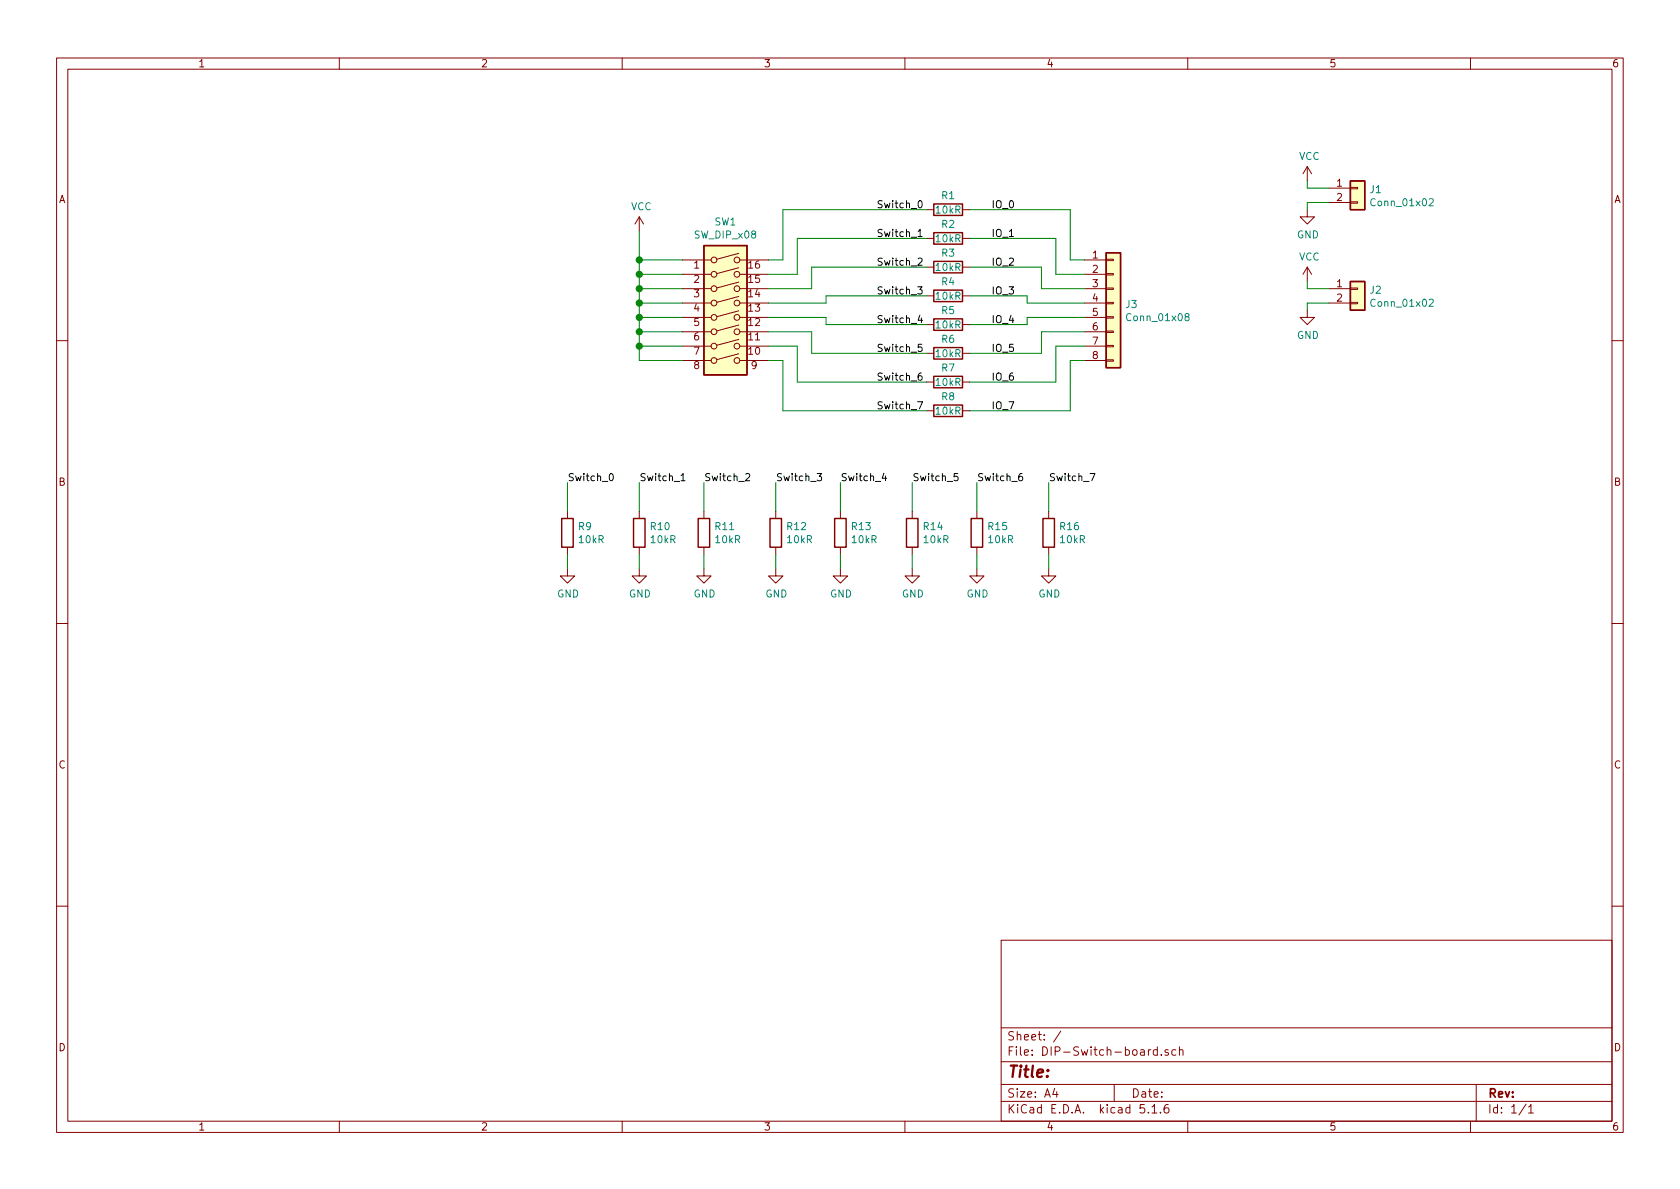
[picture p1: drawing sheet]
EESchema Schematic File Version 4
EELAYER 30 0
EELAYER END
$Descr A4 11693 8268
encoding utf-8
Sheet 1 1
Title ""
Date ""
Rev ""
Comp ""
Comment1 ""
Comment2 ""
Comment3 ""
Comment4 ""
$EndDescr
$Comp
L Switch:SW_DIP_x08 SW1
U 1 1
P 5050 2200
F 0 "SW1" H 5050 2867 50  0000 C CNN
F 1 "SW_DIP_x08" H 5050 2776 50  0000 C CNN
F 2 "Button_Switch_THT:SW_DIP_SPSTx08_Slide_9.78x22.5mm_W7.62mm_P2.54mm" H 5050 2200 50  0001 C CNN
F 3 "~" H 5050 2200 50  0001 C CNN
	1    5050 2200
	1    0    0    -1  
$EndComp
$Comp
L power:VCC #PWR03
U 1 1
P 4450 1600
F 0 "#PWR03" H 4450 1450 50  0001 C CNN
F 1 "VCC" H 4465 1773 50  0000 C CNN
F 2 "" H 4450 1600 50  0001 C CNN
F 3 "" H 4450 1600 50  0001 C CNN
	1    4450 1600
	1    0    0    -1  
$EndComp
$Comp
L power:GND #PWR06
U 1 1
P 3950 3950
F 0 "#PWR06" H 3950 3700 50  0001 C CNN
F 1 "GND" H 3955 3777 50  0000 C CNN
F 2 "" H 3950 3950 50  0001 C CNN
F 3 "" H 3950 3950 50  0001 C CNN
	1    3950 3950
	1    0    0    -1  
$EndComp
$Comp
L Device:R R1
U 1 1
P 6600 1450
F 0 "R1" V 6500 1450 50  0000 C CNN
F 1 "10kR" V 6600 1450 50  0000 C CNN
F 2 "Resistor_SMD:R_0603_1608Metric" V 6530 1450 50  0001 C CNN
F 3 "~" H 6600 1450 50  0001 C CNN
	1    6600 1450
	0    1    1    0   
$EndComp
$Comp
L Device:R R9
U 1 1
P 3950 3700
F 0 "R9" H 4020 3746 50  0000 L CNN
F 1 "10kR" H 4020 3655 50  0000 L CNN
F 2 "Resistor_SMD:R_0603_1608Metric" V 3880 3700 50  0001 C CNN
F 3 "~" H 3950 3700 50  0001 C CNN
	1    3950 3700
	1    0    0    -1  
$EndComp
Wire Wire Line
	4450 1600 4450 1800
Wire Wire Line
	4450 2500 4750 2500
Wire Wire Line
	4750 2400 4450 2400
Connection ~ 4450 2400
Wire Wire Line
	4450 2400 4450 2500
Wire Wire Line
	4750 2300 4450 2300
Connection ~ 4450 2300
Wire Wire Line
	4450 2300 4450 2400
Wire Wire Line
	4750 2200 4450 2200
Connection ~ 4450 2200
Wire Wire Line
	4450 2200 4450 2300
Wire Wire Line
	4750 2100 4450 2100
Connection ~ 4450 2100
Wire Wire Line
	4450 2100 4450 2200
Wire Wire Line
	4750 2000 4450 2000
Connection ~ 4450 2000
Wire Wire Line
	4450 2000 4450 2100
Wire Wire Line
	4750 1900 4450 1900
Connection ~ 4450 1900
Wire Wire Line
	4450 1900 4450 2000
Wire Wire Line
	4750 1800 4450 1800
Connection ~ 4450 1800
Wire Wire Line
	4450 1800 4450 1900
Wire Wire Line
	3950 3950 3950 3850
Wire Wire Line
	5350 2500 5450 2500
Wire Wire Line
	5450 2500 5450 2850
Wire Wire Line
	5550 2650 5550 2400
Wire Wire Line
	5550 2400 5350 2400
Wire Wire Line
	5650 2450 5650 2300
Wire Wire Line
	5650 2300 5350 2300
Wire Wire Line
	5750 2250 5750 2200
Wire Wire Line
	5750 2200 5350 2200
Wire Wire Line
	5750 2050 5750 2100
Wire Wire Line
	5750 2100 5350 2100
Wire Wire Line
	5750 2050 6450 2050
Wire Wire Line
	5750 2250 6450 2250
Wire Wire Line
	5650 2450 6450 2450
Wire Wire Line
	5550 2650 6450 2650
Wire Wire Line
	5450 2850 6450 2850
Wire Wire Line
	5350 2000 5650 2000
Wire Wire Line
	5650 2000 5650 1850
Wire Wire Line
	5650 1850 6450 1850
Wire Wire Line
	5350 1900 5550 1900
Wire Wire Line
	5550 1900 5550 1650
Wire Wire Line
	5550 1650 6450 1650
Wire Wire Line
	5350 1800 5450 1800
Wire Wire Line
	5450 1800 5450 1450
Wire Wire Line
	5450 1450 6450 1450
Text Label 6900 1450 0    50   ~ 0
IO_0
Text Label 6900 1650 0    50   ~ 0
IO_1
Text Label 6900 1850 0    50   ~ 0
IO_2
Text Label 6900 2050 0    50   ~ 0
IO_3
Text Label 6900 2250 0    50   ~ 0
IO_4
Text Label 6900 2450 0    50   ~ 0
IO_5
Text Label 6900 2650 0    50   ~ 0
IO_6
Text Label 6900 2850 0    50   ~ 0
IO_7
Text Label 6100 1450 0    50   ~ 0
Switch_0
Text Label 6100 1650 0    50   ~ 0
Switch_1
Text Label 6100 1850 0    50   ~ 0
Switch_2
Text Label 6100 2050 0    50   ~ 0
Switch_3
Text Label 6100 2250 0    50   ~ 0
Switch_4
Text Label 6100 2450 0    50   ~ 0
Switch_5
Text Label 6100 2650 0    50   ~ 0
Switch_6
Text Label 6100 2850 0    50   ~ 0
Switch_7
Text Label 3950 3350 0    50   ~ 0
Switch_0
Wire Wire Line
	3950 3350 3950 3550
$Comp
L power:GND #PWR07
U 1 1
P 4450 3950
F 0 "#PWR07" H 4450 3700 50  0001 C CNN
F 1 "GND" H 4455 3777 50  0000 C CNN
F 2 "" H 4450 3950 50  0001 C CNN
F 3 "" H 4450 3950 50  0001 C CNN
	1    4450 3950
	1    0    0    -1  
$EndComp
Wire Wire Line
	4450 3950 4450 3850
Text Label 4450 3350 0    50   ~ 0
Switch_1
Wire Wire Line
	4450 3350 4450 3550
$Comp
L power:GND #PWR08
U 1 1
P 4900 3950
F 0 "#PWR08" H 4900 3700 50  0001 C CNN
F 1 "GND" H 4905 3777 50  0000 C CNN
F 2 "" H 4900 3950 50  0001 C CNN
F 3 "" H 4900 3950 50  0001 C CNN
	1    4900 3950
	1    0    0    -1  
$EndComp
Wire Wire Line
	4900 3950 4900 3850
Text Label 4900 3350 0    50   ~ 0
Switch_2
Wire Wire Line
	4900 3350 4900 3550
$Comp
L power:GND #PWR09
U 1 1
P 5400 3950
F 0 "#PWR09" H 5400 3700 50  0001 C CNN
F 1 "GND" H 5405 3777 50  0000 C CNN
F 2 "" H 5400 3950 50  0001 C CNN
F 3 "" H 5400 3950 50  0001 C CNN
	1    5400 3950
	1    0    0    -1  
$EndComp
Wire Wire Line
	5400 3950 5400 3850
Text Label 5400 3350 0    50   ~ 0
Switch_3
Wire Wire Line
	5400 3350 5400 3550
$Comp
L power:GND #PWR010
U 1 1
P 5850 3950
F 0 "#PWR010" H 5850 3700 50  0001 C CNN
F 1 "GND" H 5855 3777 50  0000 C CNN
F 2 "" H 5850 3950 50  0001 C CNN
F 3 "" H 5850 3950 50  0001 C CNN
	1    5850 3950
	1    0    0    -1  
$EndComp
Wire Wire Line
	5850 3950 5850 3850
Text Label 5850 3350 0    50   ~ 0
Switch_4
Wire Wire Line
	5850 3350 5850 3550
$Comp
L power:GND #PWR011
U 1 1
P 6350 3950
F 0 "#PWR011" H 6350 3700 50  0001 C CNN
F 1 "GND" H 6355 3777 50  0000 C CNN
F 2 "" H 6350 3950 50  0001 C CNN
F 3 "" H 6350 3950 50  0001 C CNN
	1    6350 3950
	1    0    0    -1  
$EndComp
Wire Wire Line
	6350 3950 6350 3850
Text Label 6350 3350 0    50   ~ 0
Switch_5
Wire Wire Line
	6350 3350 6350 3550
$Comp
L power:GND #PWR012
U 1 1
P 6800 3950
F 0 "#PWR012" H 6800 3700 50  0001 C CNN
F 1 "GND" H 6805 3777 50  0000 C CNN
F 2 "" H 6800 3950 50  0001 C CNN
F 3 "" H 6800 3950 50  0001 C CNN
	1    6800 3950
	1    0    0    -1  
$EndComp
Wire Wire Line
	6800 3950 6800 3850
Text Label 6800 3350 0    50   ~ 0
Switch_6
Wire Wire Line
	6800 3350 6800 3550
$Comp
L power:GND #PWR013
U 1 1
P 7300 3950
F 0 "#PWR013" H 7300 3700 50  0001 C CNN
F 1 "GND" H 7305 3777 50  0000 C CNN
F 2 "" H 7300 3950 50  0001 C CNN
F 3 "" H 7300 3950 50  0001 C CNN
	1    7300 3950
	1    0    0    -1  
$EndComp
Wire Wire Line
	7300 3950 7300 3850
Text Label 7300 3350 0    50   ~ 0
Switch_7
Wire Wire Line
	7300 3350 7300 3550
$Comp
L Device:R R2
U 1 1
P 6600 1650
F 0 "R2" V 6500 1650 50  0000 C CNN
F 1 "10kR" V 6600 1650 50  0000 C CNN
F 2 "Resistor_SMD:R_0603_1608Metric" V 6530 1650 50  0001 C CNN
F 3 "~" H 6600 1650 50  0001 C CNN
	1    6600 1650
	0    1    1    0   
$EndComp
$Comp
L Device:R R3
U 1 1
P 6600 1850
F 0 "R3" V 6500 1850 50  0000 C CNN
F 1 "10kR" V 6600 1850 50  0000 C CNN
F 2 "Resistor_SMD:R_0603_1608Metric" V 6530 1850 50  0001 C CNN
F 3 "~" H 6600 1850 50  0001 C CNN
	1    6600 1850
	0    1    1    0   
$EndComp
$Comp
L Device:R R4
U 1 1
P 6600 2050
F 0 "R4" V 6500 2050 50  0000 C CNN
F 1 "10kR" V 6600 2050 50  0000 C CNN
F 2 "Resistor_SMD:R_0603_1608Metric" V 6530 2050 50  0001 C CNN
F 3 "~" H 6600 2050 50  0001 C CNN
	1    6600 2050
	0    1    1    0   
$EndComp
$Comp
L Device:R R5
U 1 1
P 6600 2250
F 0 "R5" V 6500 2250 50  0000 C CNN
F 1 "10kR" V 6600 2250 50  0000 C CNN
F 2 "Resistor_SMD:R_0603_1608Metric" V 6530 2250 50  0001 C CNN
F 3 "~" H 6600 2250 50  0001 C CNN
	1    6600 2250
	0    1    1    0   
$EndComp
$Comp
L Device:R R6
U 1 1
P 6600 2450
F 0 "R6" V 6500 2450 50  0000 C CNN
F 1 "10kR" V 6600 2450 50  0000 C CNN
F 2 "Resistor_SMD:R_0603_1608Metric" V 6530 2450 50  0001 C CNN
F 3 "~" H 6600 2450 50  0001 C CNN
	1    6600 2450
	0    1    1    0   
$EndComp
$Comp
L Device:R R7
U 1 1
P 6600 2650
F 0 "R7" V 6500 2650 50  0000 C CNN
F 1 "10kR" V 6600 2650 50  0000 C CNN
F 2 "Resistor_SMD:R_0603_1608Metric" V 6530 2650 50  0001 C CNN
F 3 "~" H 6600 2650 50  0001 C CNN
	1    6600 2650
	0    1    1    0   
$EndComp
$Comp
L Device:R R8
U 1 1
P 6600 2850
F 0 "R8" V 6500 2850 50  0000 C CNN
F 1 "10kR" V 6600 2850 50  0000 C CNN
F 2 "Resistor_SMD:R_0603_1608Metric" V 6530 2850 50  0001 C CNN
F 3 "~" H 6600 2850 50  0001 C CNN
	1    6600 2850
	0    1    1    0   
$EndComp
$Comp
L Device:R R10
U 1 1
P 4450 3700
F 0 "R10" H 4520 3746 50  0000 L CNN
F 1 "10kR" H 4520 3655 50  0000 L CNN
F 2 "Resistor_SMD:R_0603_1608Metric" V 4380 3700 50  0001 C CNN
F 3 "~" H 4450 3700 50  0001 C CNN
	1    4450 3700
	1    0    0    -1  
$EndComp
$Comp
L Device:R R11
U 1 1
P 4900 3700
F 0 "R11" H 4970 3746 50  0000 L CNN
F 1 "10kR" H 4970 3655 50  0000 L CNN
F 2 "Resistor_SMD:R_0603_1608Metric" V 4830 3700 50  0001 C CNN
F 3 "~" H 4900 3700 50  0001 C CNN
	1    4900 3700
	1    0    0    -1  
$EndComp
$Comp
L Device:R R12
U 1 1
P 5400 3700
F 0 "R12" H 5470 3746 50  0000 L CNN
F 1 "10kR" H 5470 3655 50  0000 L CNN
F 2 "Resistor_SMD:R_0603_1608Metric" V 5330 3700 50  0001 C CNN
F 3 "~" H 5400 3700 50  0001 C CNN
	1    5400 3700
	1    0    0    -1  
$EndComp
$Comp
L Device:R R13
U 1 1
P 5850 3700
F 0 "R13" H 5920 3746 50  0000 L CNN
F 1 "10kR" H 5920 3655 50  0000 L CNN
F 2 "Resistor_SMD:R_0603_1608Metric" V 5780 3700 50  0001 C CNN
F 3 "~" H 5850 3700 50  0001 C CNN
	1    5850 3700
	1    0    0    -1  
$EndComp
$Comp
L Device:R R14
U 1 1
P 6350 3700
F 0 "R14" H 6420 3746 50  0000 L CNN
F 1 "10kR" H 6420 3655 50  0000 L CNN
F 2 "Resistor_SMD:R_0603_1608Metric" V 6280 3700 50  0001 C CNN
F 3 "~" H 6350 3700 50  0001 C CNN
	1    6350 3700
	1    0    0    -1  
$EndComp
$Comp
L Device:R R15
U 1 1
P 6800 3700
F 0 "R15" H 6870 3746 50  0000 L CNN
F 1 "10kR" H 6870 3655 50  0000 L CNN
F 2 "Resistor_SMD:R_0603_1608Metric" V 6730 3700 50  0001 C CNN
F 3 "~" H 6800 3700 50  0001 C CNN
	1    6800 3700
	1    0    0    -1  
$EndComp
$Comp
L Device:R R16
U 1 1
P 7300 3700
F 0 "R16" H 7370 3746 50  0000 L CNN
F 1 "10kR" H 7370 3655 50  0000 L CNN
F 2 "Resistor_SMD:R_0603_1608Metric" V 7230 3700 50  0001 C CNN
F 3 "~" H 7300 3700 50  0001 C CNN
	1    7300 3700
	1    0    0    -1  
$EndComp
$Comp
L Connector_Generic:Conn_01x08 J3
U 1 1
P 7750 2100
F 0 "J3" H 7830 2092 50  0000 L CNN
F 1 "Conn_01x08" H 7830 2001 50  0000 L CNN
F 2 "Connector_PinHeader_2.54mm:PinHeader_1x08_P2.54mm_Vertical" H 7750 2100 50  0001 C CNN
F 3 "~" H 7750 2100 50  0001 C CNN
	1    7750 2100
	1    0    0    -1  
$EndComp
Wire Wire Line
	6750 1450 7450 1450
Wire Wire Line
	7450 1450 7450 1800
Wire Wire Line
	7450 1800 7550 1800
Wire Wire Line
	6750 1650 7350 1650
Wire Wire Line
	7350 1650 7350 1900
Wire Wire Line
	7350 1900 7550 1900
Wire Wire Line
	7550 2000 7250 2000
Wire Wire Line
	7250 2000 7250 1850
Wire Wire Line
	7250 1850 6750 1850
Wire Wire Line
	6750 2050 7150 2050
Wire Wire Line
	7150 2050 7150 2100
Wire Wire Line
	7150 2100 7550 2100
Wire Wire Line
	7550 2200 7150 2200
Wire Wire Line
	7150 2200 7150 2250
Wire Wire Line
	7150 2250 6750 2250
Wire Wire Line
	7250 2450 7250 2300
Wire Wire Line
	7250 2300 7550 2300
Wire Wire Line
	6750 2450 7250 2450
Wire Wire Line
	7550 2400 7350 2400
Wire Wire Line
	7350 2400 7350 2650
Wire Wire Line
	7350 2650 6750 2650
Wire Wire Line
	7550 2500 7450 2500
Wire Wire Line
	7450 2500 7450 2850
Wire Wire Line
	7450 2850 6750 2850
$Comp
L Connector_Generic:Conn_01x02 J1
U 1 1
P 9450 1300
F 0 "J1" H 9530 1292 50  0000 L CNN
F 1 "Conn_01x02" H 9530 1201 50  0000 L CNN
F 2 "Connector_PinHeader_2.54mm:PinHeader_1x02_P2.54mm_Vertical" H 9450 1300 50  0001 C CNN
F 3 "~" H 9450 1300 50  0001 C CNN
	1    9450 1300
	1    0    0    -1  
$EndComp
$Comp
L power:VCC #PWR01
U 1 1
P 9100 1250
F 0 "#PWR01" H 9100 1100 50  0001 C CNN
F 1 "VCC" H 9115 1423 50  0000 C CNN
F 2 "" H 9100 1250 50  0001 C CNN
F 3 "" H 9100 1250 50  0001 C CNN
	1    9100 1250
	1    0    0    -1  
$EndComp
$Comp
L power:GND #PWR02
U 1 1
P 9100 1450
F 0 "#PWR02" H 9100 1200 50  0001 C CNN
F 1 "GND" H 9105 1277 50  0000 C CNN
F 2 "" H 9100 1450 50  0001 C CNN
F 3 "" H 9100 1450 50  0001 C CNN
	1    9100 1450
	1    0    0    -1  
$EndComp
Wire Wire Line
	9100 1450 9100 1400
Wire Wire Line
	9100 1400 9250 1400
Wire Wire Line
	9250 1300 9100 1300
Wire Wire Line
	9100 1300 9100 1250
$Comp
L Connector_Generic:Conn_01x02 J2
U 1 1
P 9450 2000
F 0 "J2" H 9530 1992 50  0000 L CNN
F 1 "Conn_01x02" H 9530 1901 50  0000 L CNN
F 2 "Connector_PinHeader_2.54mm:PinHeader_1x02_P2.54mm_Vertical" H 9450 2000 50  0001 C CNN
F 3 "~" H 9450 2000 50  0001 C CNN
	1    9450 2000
	1    0    0    -1  
$EndComp
$Comp
L power:VCC #PWR04
U 1 1
P 9100 1950
F 0 "#PWR04" H 9100 1800 50  0001 C CNN
F 1 "VCC" H 9115 2123 50  0000 C CNN
F 2 "" H 9100 1950 50  0001 C CNN
F 3 "" H 9100 1950 50  0001 C CNN
	1    9100 1950
	1    0    0    -1  
$EndComp
$Comp
L power:GND #PWR05
U 1 1
P 9100 2150
F 0 "#PWR05" H 9100 1900 50  0001 C CNN
F 1 "GND" H 9105 1977 50  0000 C CNN
F 2 "" H 9100 2150 50  0001 C CNN
F 3 "" H 9100 2150 50  0001 C CNN
	1    9100 2150
	1    0    0    -1  
$EndComp
Wire Wire Line
	9100 2150 9100 2100
Wire Wire Line
	9100 2100 9250 2100
Wire Wire Line
	9250 2000 9100 2000
Wire Wire Line
	9100 2000 9100 1950
$EndSCHEMATC
